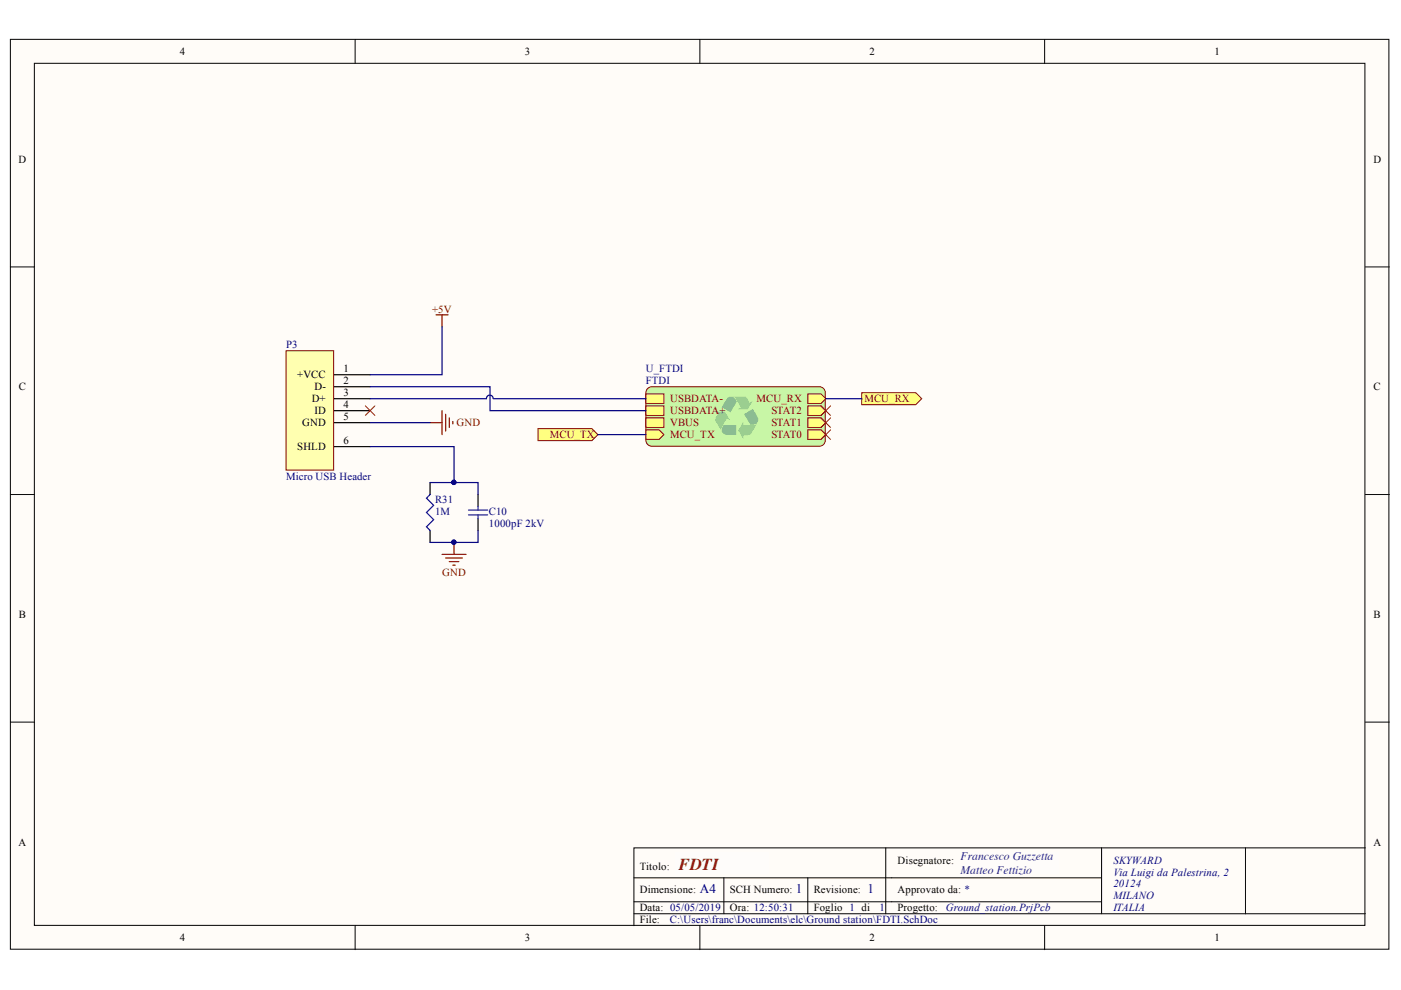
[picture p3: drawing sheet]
<svg xmlns="http://www.w3.org/2000/svg" width="297mm" height="210mm" viewBox="0 0 297 210" stroke-linecap="round" stroke-linejoin="round" font-family="sans-serif">
<!-- layer: Layer 1 -->
<path d="M2.2 8.3h292.3v193h-292.3z" fill="#fffcf8"/>
<path d="M2.2 8.3h292.3v193h-292.3z" fill="none" stroke="#000" stroke-width=".21"/>
<path d="M7.3 13.4h282.1v182.8h-282.1z" fill="#fffcf8"/>
<g fill="none" stroke="#000" stroke-width=".21">
<path d="M7.3 13.4h282.1v182.8h-282.1zM75.3 8.3v5.1M148.4 8.3v5.1M221.5 8.3v5.1M2.2 56.6h5.1M289.5 56.6h5.1M2.2 104.8h5.1M289.5 104.8h5.1M2.2 153.1h5.1M289.5 153.1h5.1M187.8 179.8v13.9M233.6 179.8v13.9"/>
<path d="M264.1 179.8h-129.7v16.5M289.5 179.8h-25.4v13.9M75.3 196.3v5.1M134.4 193.7h155.1M134.4 186.1h99.2M134.4 191.2h99.2M148.4 196.3v5.1M153.5 186.1v7.6M171.3 186.1v7.6M221.5 196.3v5.1"/>
</g>
<path d="M60.6 74.4h10.1v25.3h-10.1z" fill="#ffffb0"/>
<path d="M60.6 74.4h10.1v25.3h-10.1z" fill="none" stroke="#800000" stroke-width=".21"/>
<path d="M70.8 79.5h7.7M70.8 89.6h7.7M70.8 82h7.7M70.8 84.5h7.7M70.8 87.1h7.7M70.8 94.7h7.7" fill="none" stroke="#000" stroke-width=".25"/>
<path d="M137.2 82.5l.6-.4 .4-.1h35.5a1.27 1.27 0 0 1 1.3 1.3v10a1.27 1.27 0 0 1-1.3 1.3h-35.5a1.27 1.27 0 0 1-1.3-1.3v-10z" fill="#c8f6a6"/>
<path d="M137.2 82.5l.6-.4 .4-.1h35.5a1.27 1.27 0 0 1 1.3 1.3v10a1.27 1.27 0 0 1-1.3 1.3h-35.5a1.27 1.27 0 0 1-1.3-1.3v-10z" fill="none" stroke="#800000" stroke-width=".21"/>
<path d="M155.4 84.1h2.6l.4 .4 .5 .9 .7-.4-1.1 1.8h-2.1l.7-.4-1.2-2z" fill="#82d79a"/>
<path d="M154.3 84.4a1.19 1.19 0 0 1 1.9 .7l-1.3 2.3-1.9-1.1z" fill="#82bc95"/>
<path d="M157.6 89.4v.8h2.1l.7-.3-1.3 2.2-1.5 .2v.8l-1.1-1.8z" fill="#82d79a"/>
<path d="M157.8 87.8l1.8-1.1 1 1.7a1.12 1.12 0 0 1-.1 1.3 1.12 1.12 0 0 1-1.2 .4h-.2z" fill="#82bc95"/>
<path d="M151.5 87.3h2.2l1.1 1.8-.7-.4-1.1 1.9-.1 .7-1.3-2.1 .2-.6 .5-.9z" fill="#82d79a"/>
<path d="M153.4 90.1h2.7v2.1h-2a1.16 1.16 0 0 1-1.1-.8 1.16 1.16 0 0 1 .4-1.2z" fill="#82bc95"/>
<path d="M136.9 83.5h3.9v2h-3.9z" fill="#ffff80"/>
<path d="M136.9 83.5h3.9v2h-3.9z" fill="none" stroke="#800000" stroke-width=".21"/>
<path d="M136.9 86.1h3.9v2h-3.9z" fill="#ffff80"/>
<path d="M136.9 86.1h3.9v2h-3.9z" fill="none" stroke="#800000" stroke-width=".21"/>
<path d="M136.9 88.6h3.9v2h-3.9z" fill="#ffff80"/>
<path d="M136.9 88.6h3.9v2h-3.9z" fill="none" stroke="#800000" stroke-width=".21"/>
<path d="M136.9 91.1h2.8l1.1 1.1-1.1 1h-2.8z" fill="#ffff80"/>
<path d="M136.9 91.1h2.8l1.1 1.1-1.1 1h-2.8z" fill="none" stroke="#800000" stroke-width=".21"/>
<path d="M171.3 83.5h2.8l1 1-1 1h-2.8z" fill="#ffff80"/>
<path d="M171.3 83.5h2.8l1 1-1 1h-2.8z" fill="none" stroke="#800000" stroke-width=".21"/>
<path d="M171.3 86.1h2.8l1 1-1 1h-2.8z" fill="#ffff80"/>
<path d="M171.3 86.1h2.8l1 1-1 1h-2.8z" fill="none" stroke="#800000" stroke-width=".21"/>
<path d="M171.3 88.6h2.8l1 1-1 1h-2.8z" fill="#ffff80"/>
<path d="M171.3 88.6h2.8l1 1-1 1h-2.8z" fill="none" stroke="#800000" stroke-width=".21"/>
<path d="M171.3 91.1h2.8l1 1.1-1 1h-2.8z" fill="#ffff80"/>
<path d="M171.3 91.1h2.8l1 1.1-1 1h-2.8z" fill="none" stroke="#800000" stroke-width=".21"/>
<path d="M182.7 83.3h11.4l1.3 1.2-1.3 1.3h-11.4z" fill="#ffff80"/>
<path d="M182.7 83.3h11.5l1.2 1.2-1.2 1.3h-11.5z" fill="none" stroke="#800000" stroke-width=".21"/>
<path d="M114.1 90.9h11.4l1.3 1.3-1.3 1.2h-11.4z" fill="#ffff80"/>
<path d="M114.1 90.9h11.4l1.3 1.3-1.3 1.2h-11.4z" fill="none" stroke="#800000" stroke-width=".21"/>
<path d="M92.5 66.8h2.5M93.7 66.8v2.5M91.2 89.6h2.5M93.7 87.1v5.1M94.5 87.8v3.6M95.3 88.6v2M96 89.4v.5M93.7 117.5h5.1M94.5 118.3h3.5M95.3 119.1h2M96 119.8h.5M96.3 115v2.5" fill="none" stroke="#800000" stroke-width=".25"/>
<path d="M77.5 86.1l2 2M79.5 86.1l-2 2M174.1 86.1l2 2M174.1 88.6l2 2M174.1 91.1l2 2.1M176.1 86.1l-2 2M176.1 88.6l-2 2M176.1 91.1l-2 2.1" fill="none" stroke="#f00" stroke-width=".21"/>
<path d="M91.2 102.3v2.5M91.2 112.5v2.5M101.4 104.8v2.6M101.4 109.9v2.6" fill="none" stroke="#000" stroke-width=".25"/>
<path d="M91.2 104.8l-.8 .8 1.5 1.5-1.5 1.6 1.5 1.5-1.5 1.5 .8 .8M99.3 108.2h4.1M99.3 109.2h4.1M101.4 107.4v.8M101.4 109.2v.7" fill="none" stroke="#00f" stroke-width=".25"/>
<g fill="#000080" stroke="#000080" stroke-width=".21">
<circle cx="96.2" cy="115" r=".46"/>
<circle cx="96.2" cy="102.3" r=".46"/>
</g>
<path d="M93.7 69.3v10.2h-15.2M78.5 94.7h17.8v7.6M78.5 89.6h12.7M78.5 82h25.4v5.1h33M104.6 84.5a.71 .71 0 0 0-.8-.7 .71 .71 0 0 0-.7 .7h-24.6M104.7 84.5h32.2M126.8 92.2h10.1M175.1 84.5h7.6M91.2 102.3h10.2v2.5M101.4 112.5v2.5h-10.2" fill="none" stroke="#000080" stroke-width=".25"/>
<g fill="#fefcfa">
<path d="M143.3 180.6h19.7v4.6h-19.7z"/>
<path d="M204.7 180.6h19.7v4.6h-19.7z"/>
</g>
<text font-size="3.5" fill="#800000" x="143.3" y="184.1">Senza</text>
<text font-size="3.5" fill="#7f1418" x="143.9" y="184.4">FDTITitolo</text>
<g font-size="2.8" fill="#000080">
<text x="148.4" y="189.4">A4</text>
<text x="168.7" y="189.4">1</text>
<text x="184" y="189.4">1</text>
</g>
<g font-size="2.5" fill="#2b2d72">
<text x="203.7" y="182.3">Francesco Guzzetta</text>
<text x="203.7" y="185.3">Matteo Fettizio</text>
</g>
<g font-size="2.3">
<text x="38.2" y="11.7">4</text>
<text x="111.3" y="11.7">3</text>
<text x="184.4" y="11.7">2</text>
<text x="257.5" y="11.7">1</text>
<text x="3.9" y="34.5">D</text>
<text x="291.2" y="34.5">D</text>
<text x="4" y="82.8">C</text>
<text x="63" y="80.2">+VCC</text>
<text x="66.7" y="82.8">D-</text>
<text x="72.9" y="81.5">2</text>
<text x="72.9" y="78.9">1</text>
<text x="291.2" y="82.8">C</text>
<text x="66.1" y="85.3">D+</text>
<text x="66.7" y="87.8">ID</text>
<text x="72.9" y="86.6">4</text>
<text x="72.9" y="84">3</text>
<text x="72.9" y="89.1">5</text>
<text x="63" y="95.4">SHLD</text>
<text x="64.1" y="90.4">GND</text>
<text x="72.9" y="94.2">6</text>
<text x="4" y="131">B</text>
<text x="291.2" y="131">B</text>
<text x="3.9" y="179.3">A</text>
<text x="291.2" y="179.3">A</text>
<text x="135.6" y="184.4">Titolo:</text>
<text x="190.3" y="183.1">Disegnatore:</text>
<text x="135.6" y="189.4">Dimensione:</text>
<text x="154.8" y="189.4">SCH Numero:</text>
<text x="172.5" y="189.4">Revisione:</text>
<text x="190.3" y="189.4">Approvato da: *</text>
<text x="135.6" y="193.2">Data: 05/05/2019</text>
<text x="135.6" y="195.8">File:</text>
<text x="154.8" y="193.2">Ora: 12:50:31</text>
<text x="172.5" y="193.2">Foglio 1 di</text>
<text x="190.3" y="193.2">Progetto:</text>
<text x="38.2" y="199.6">4</text>
<text x="111.3" y="199.6">3</text>
<text x="184.4" y="199.6">2</text>
<text x="257.5" y="199.6">1</text>
</g>
<g font-size="2.3" fill="#800000">
<text x="91.6" y="66.3">+5V</text>
<text x="142.1" y="85.3">USBDATA-</text>
<text x="142.1" y="87.8">USBDATA+</text>
<text x="160.4" y="85.3">MCU_RX</text>
<text x="163.6" y="87.8">STAT2</text>
<text x="183.3" y="85.3">MCU_RX</text>
<text x="96.8" y="90.4">GND</text>
<text x="116.6" y="92.9">MCU_TX</text>
<text x="142.1" y="90.4">VBUS</text>
<text x="142.1" y="92.9">MCU_TX</text>
<text x="163.6" y="90.4">STAT1</text>
<text x="163.6" y="92.9">STAT0</text>
<text x="93.8" y="122.1">GND</text>
</g>
<g font-size="2.3" fill="#000080">
<text x="60.7" y="73.9">P3</text>
<text x="136.9" y="78.9">U_FTDI</text>
<text x="136.9" y="81.5">FTDI</text>
<text x="60.7" y="101.8">Micro USB Header</text>
<text x="92.2" y="106.7">R31</text>
<text x="92.2" y="109.2">1M</text>
<text x="103.6" y="109.2">C10</text>
<text x="103.7" y="111.7">1000pF 2kV</text>
<text x="204.3" y="183.1">*</text>
<text x="236.1" y="185.6">Via Luigi da Palestrina, 2</text>
<text x="236.1" y="183.1">SKYWARD</text>
<text x="236.1" y="190.7">MILANO</text>
<text x="236.1" y="188.2">20124</text>
<text x="142" y="195.8">C:\Users\franc\Documents\elc\Ground station\FDTI.SchDoc</text>
<text x="186.5" y="193.2">1</text>
<text x="200.5" y="193.2">Ground_station.PrjPcb</text>
<text x="236.1" y="193.2">ITALIA</text>
</g>
</svg>
